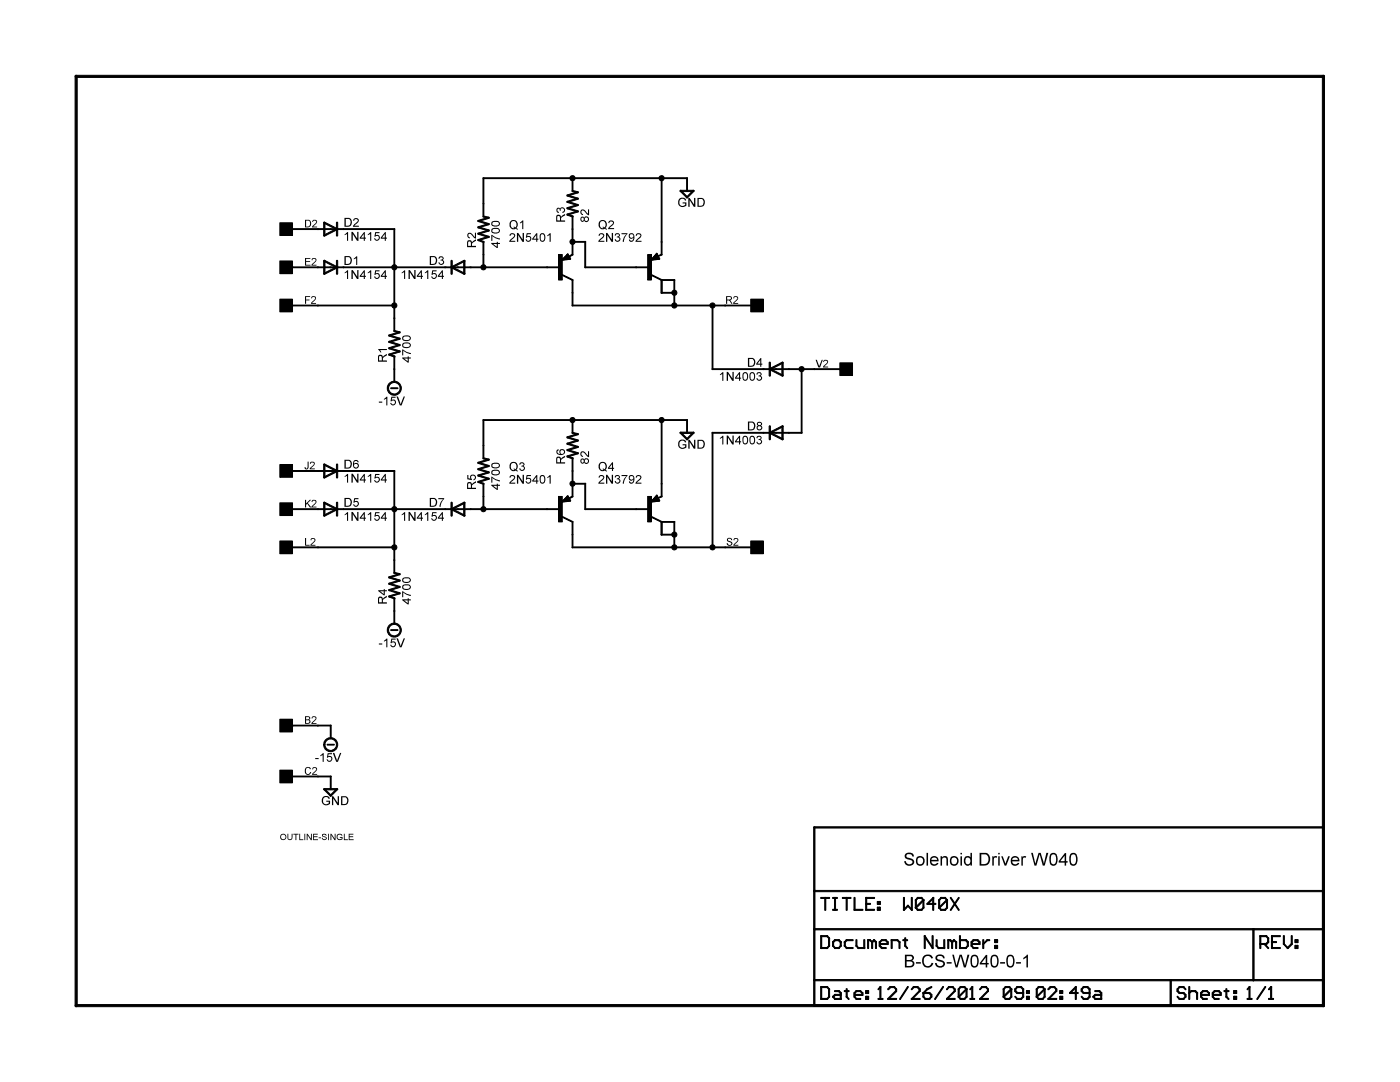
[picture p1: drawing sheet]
<?xml version="1.0" encoding="utf-8"?>
<!DOCTYPE eagle SYSTEM "eagle.dtd">
<eagle version="6.6.0">
<drawing>
<settings>
<setting alwaysvectorfont="no"/>
<setting verticaltext="up"/>
</settings>
<grid distance="0.1" unitdist="inch" unit="inch" style="lines" multiple="1" display="no" altdistance="0.01" altunitdist="inch" altunit="inch"/>
<schematic xreflabel="%F%N/%S.%C%R" xrefpart="/%S.%C%R">
<libraries>
<library name="frames">
<symbols>
<symbol name="LETTER_L">
<frame x1="0" y1="0" x2="248.92" y2="185.42" columns="12" rows="17" layer="94" border-left="no" border-top="no" border-right="no" border-bottom="no"/>
</symbol>
<symbol name="DOCFIELD">
<wire x1="0" y1="0" x2="71.12" y2="0" width="0.1016" layer="94"/>
<wire x1="101.6" y1="15.24" x2="87.63" y2="15.24" width="0.1016" layer="94"/>
<wire x1="0" y1="0" x2="0" y2="5.08" width="0.1016" layer="94"/>
<wire x1="0" y1="5.08" x2="71.12" y2="5.08" width="0.1016" layer="94"/>
<wire x1="0" y1="5.08" x2="0" y2="15.24" width="0.1016" layer="94"/>
<wire x1="101.6" y1="15.24" x2="101.6" y2="5.08" width="0.1016" layer="94"/>
<wire x1="71.12" y1="5.08" x2="71.12" y2="0" width="0.1016" layer="94"/>
<wire x1="71.12" y1="5.08" x2="87.63" y2="5.08" width="0.1016" layer="94"/>
<wire x1="71.12" y1="0" x2="101.6" y2="0" width="0.1016" layer="94"/>
<wire x1="87.63" y1="15.24" x2="87.63" y2="5.08" width="0.1016" layer="94"/>
<wire x1="87.63" y1="15.24" x2="0" y2="15.24" width="0.1016" layer="94"/>
<wire x1="87.63" y1="5.08" x2="101.6" y2="5.08" width="0.1016" layer="94"/>
<wire x1="101.6" y1="5.08" x2="101.6" y2="0" width="0.1016" layer="94"/>
<wire x1="0" y1="15.24" x2="0" y2="22.86" width="0.1016" layer="94"/>
<wire x1="101.6" y1="35.56" x2="0" y2="35.56" width="0.1016" layer="94"/>
<wire x1="101.6" y1="35.56" x2="101.6" y2="22.86" width="0.1016" layer="94"/>
<wire x1="0" y1="22.86" x2="101.6" y2="22.86" width="0.1016" layer="94"/>
<wire x1="0" y1="22.86" x2="0" y2="35.56" width="0.1016" layer="94"/>
<wire x1="101.6" y1="22.86" x2="101.6" y2="15.24" width="0.1016" layer="94"/>
<text x="1.27" y="1.27" size="2.54" layer="94">Date:</text>
<text x="12.7" y="1.27" size="2.54" layer="94">&gt;LAST_DATE_TIME</text>
<text x="72.39" y="1.27" size="2.54" layer="94">Sheet:</text>
<text x="86.36" y="1.27" size="2.54" layer="94">&gt;SHEET</text>
<text x="88.9" y="11.43" size="2.54" layer="94">REV:</text>
<text x="1.27" y="19.05" size="2.54" layer="94">TITLE:</text>
<text x="1.27" y="11.43" size="2.54" layer="94">Document Number:</text>
<text x="17.78" y="19.05" size="2.54" layer="94">&gt;DRAWING_NAME</text>
</symbol>
</symbols>
<devicesets>
<deviceset name="LETTER_L" prefix="FRAME" uservalue="yes">
<gates>
<gate name="G$1" symbol="LETTER_L" x="0" y="0"/>
<gate name="G$2" symbol="DOCFIELD" x="147.32" y="0" addlevel="must"/>
</gates>
<devices>
<device name="">
<technologies>
<technology name=""/>
</technologies>
</device>
</devices>
</deviceset>
</devicesets>
</library>
<library name="dec-con">
<symbols>
<symbol name="DEVICE">
<text x="0" y="0" size="1.27" layer="94">&gt;Value</text>
</symbol>
<symbol name="EDGE-RIGHT">
<rectangle x1="-5.08" y1="-1.27" x2="-2.54" y2="1.27" layer="94"/>
<pin name="1" x="2.54" y="0" visible="pad" length="middle" rot="R180"/>
</symbol>
</symbols>
<devicesets>
<deviceset name="OUTLINE-*">
<gates>
<gate name="G$1" symbol="DEVICE" x="0" y="0" addlevel="always"/>
</gates>
<devices>
<device name="SINGLE" package="SINGLE">
<technologies>
<technology name=""/>
</technologies>
</device>
<device name="SINGLE-R" package="SINGLE-R">
<technologies>
<technology name=""/>
</technologies>
</device>
<device name="PROTO" package="DECPROTO111">
<technologies>
<technology name=""/>
</technologies>
</device>
<device name="OMNIBUS" package="OMNIBUS">
<technologies>
<technology name=""/>
</technologies>
</device>
<device name="DOUBLE" package="DOUBLE">
<technologies>
<technology name=""/>
</technologies>
</device>
<device name="DOUBLE-R" package="DOUBLE-R">
<technologies>
<technology name=""/>
</technologies>
</device>
<device name="SINGLE-LONG" package="SINGLE-LONG">
<technologies>
<technology name=""/>
</technologies>
</device>
<device name="DOUBLE-LONG" package="DOUBLE-LONG">
<technologies>
<technology name=""/>
</technologies>
</device>
</devices>
</deviceset>
<deviceset name="EDGE-1">
<gates>
<gate name="V2" symbol="EDGE-RIGHT" x="0" y="43.18" addlevel="always" swaplevel="1"/>
<gate name="U2" symbol="EDGE-RIGHT" x="0" y="38.1" addlevel="always" swaplevel="1"/>
<gate name="T2" symbol="EDGE-RIGHT" x="0" y="33.02" addlevel="always" swaplevel="1"/>
<gate name="S2" symbol="EDGE-RIGHT" x="0" y="27.94" addlevel="always" swaplevel="1"/>
<gate name="R2" symbol="EDGE-RIGHT" x="0" y="22.86" addlevel="always" swaplevel="1"/>
<gate name="P2" symbol="EDGE-RIGHT" x="0" y="17.78" addlevel="always" swaplevel="1"/>
<gate name="N2" symbol="EDGE-RIGHT" x="0" y="12.7" addlevel="always" swaplevel="1"/>
<gate name="M2" symbol="EDGE-RIGHT" x="0" y="7.62" addlevel="always" swaplevel="1"/>
<gate name="L2" symbol="EDGE-RIGHT" x="0" y="2.54" addlevel="always" swaplevel="1"/>
<gate name="K2" symbol="EDGE-RIGHT" x="0" y="-2.54" addlevel="always" swaplevel="1"/>
<gate name="J2" symbol="EDGE-RIGHT" x="0" y="-7.62" addlevel="always" swaplevel="1"/>
<gate name="H2" symbol="EDGE-RIGHT" x="0" y="-12.7" addlevel="always" swaplevel="1"/>
<gate name="F2" symbol="EDGE-RIGHT" x="0" y="-17.78" addlevel="always" swaplevel="1"/>
<gate name="E2" symbol="EDGE-RIGHT" x="0" y="-22.86" addlevel="always" swaplevel="1"/>
<gate name="D2" symbol="EDGE-RIGHT" x="0" y="-27.94" addlevel="always" swaplevel="1"/>
<gate name="C2" symbol="EDGE-RIGHT" x="0" y="-33.02" addlevel="always" swaplevel="1"/>
<gate name="B2" symbol="EDGE-RIGHT" x="0" y="-38.1" addlevel="always" swaplevel="1"/>
<gate name="A2" symbol="EDGE-RIGHT" x="0" y="-43.18" addlevel="always" swaplevel="1"/>
</gates>
<devices>
<device name="" package="EDGE-CON1">
<connects>
<connect gate="A2" pin="1" pad="A2"/>
<connect gate="B2" pin="1" pad="B2"/>
<connect gate="C2" pin="1" pad="C2"/>
<connect gate="D2" pin="1" pad="D2"/>
<connect gate="E2" pin="1" pad="E2"/>
<connect gate="F2" pin="1" pad="F2"/>
<connect gate="H2" pin="1" pad="H2"/>
<connect gate="J2" pin="1" pad="J2"/>
<connect gate="K2" pin="1" pad="K2"/>
<connect gate="L2" pin="1" pad="L2"/>
<connect gate="M2" pin="1" pad="M2"/>
<connect gate="N2" pin="1" pad="N2"/>
<connect gate="P2" pin="1" pad="P2"/>
<connect gate="R2" pin="1" pad="R2"/>
<connect gate="S2" pin="1" pad="S2"/>
<connect gate="T2" pin="1" pad="T2"/>
<connect gate="U2" pin="1" pad="U2"/>
<connect gate="V2" pin="1" pad="V2"/>
</connects>
<technologies>
<technology name=""/>
</technologies>
</device>
</devices>
</deviceset>
</devicesets>
</library>
<library name="transistor-pnp">
<symbols>
<symbol name="PNP">
<wire x1="2.086" y1="1.678" x2="1.578" y2="2.594" width="0.1524" layer="94"/>
<wire x1="1.578" y1="2.594" x2="0.516" y2="1.478" width="0.1524" layer="94"/>
<wire x1="0.516" y1="1.478" x2="2.086" y2="1.678" width="0.1524" layer="94"/>
<wire x1="2.54" y1="2.54" x2="1.808" y2="2.124" width="0.1524" layer="94"/>
<wire x1="2.54" y1="-2.54" x2="0.508" y2="-1.524" width="0.1524" layer="94"/>
<wire x1="1.905" y1="1.778" x2="1.524" y2="2.413" width="0.254" layer="94"/>
<wire x1="1.524" y1="2.413" x2="0.762" y2="1.651" width="0.254" layer="94"/>
<wire x1="0.762" y1="1.651" x2="1.778" y2="1.778" width="0.254" layer="94"/>
<wire x1="1.778" y1="1.778" x2="1.524" y2="2.159" width="0.254" layer="94"/>
<wire x1="1.524" y1="2.159" x2="1.143" y2="1.905" width="0.254" layer="94"/>
<wire x1="1.143" y1="1.905" x2="1.524" y2="1.905" width="0.254" layer="94"/>
<text x="-10.16" y="7.62" size="1.778" layer="95">&gt;NAME</text>
<text x="-10.16" y="5.08" size="1.778" layer="96">&gt;VALUE</text>
<rectangle x1="-0.254" y1="-2.54" x2="0.508" y2="2.54" layer="94"/>
<pin name="B" x="-2.54" y="0" visible="off" length="short" direction="pas"/>
<pin name="E" x="2.54" y="5.08" visible="off" length="short" direction="pas" rot="R270"/>
<pin name="C" x="2.54" y="-5.08" visible="off" length="short" direction="pas" rot="R90"/>
</symbol>
<symbol name="PNP2">
<wire x1="2.086" y1="1.678" x2="1.578" y2="2.694" width="0.1524" layer="94"/>
<wire x1="1.578" y1="2.694" x2="0.516" y2="1.478" width="0.1524" layer="94"/>
<wire x1="0.516" y1="1.478" x2="2.086" y2="1.678" width="0.1524" layer="94"/>
<wire x1="2.54" y1="2.54" x2="1.908" y2="2.224" width="0.1524" layer="94"/>
<wire x1="2.54" y1="-2.54" x2="0.508" y2="-1.524" width="0.1524" layer="94"/>
<wire x1="1.524" y1="2.54" x2="0.762" y2="1.651" width="0.254" layer="94"/>
<wire x1="0.762" y1="1.651" x2="1.905" y2="1.778" width="0.254" layer="94"/>
<wire x1="1.905" y1="1.778" x2="1.524" y2="2.413" width="0.254" layer="94"/>
<wire x1="1.524" y1="2.413" x2="1.143" y2="1.778" width="0.254" layer="94"/>
<wire x1="1.143" y1="1.778" x2="1.651" y2="1.905" width="0.254" layer="94"/>
<wire x1="1.651" y1="1.905" x2="1.524" y2="2.032" width="0.254" layer="94"/>
<text x="-10.16" y="7.62" size="1.778" layer="95">&gt;NAME</text>
<text x="-10.16" y="5.08" size="1.778" layer="96">&gt;VALUE</text>
<rectangle x1="-0.254" y1="-2.54" x2="0.508" y2="2.54" layer="94"/>
<pin name="B" x="-2.54" y="0" visible="off" length="short" direction="pas"/>
<pin name="E" x="2.54" y="5.08" visible="off" length="short" direction="pas" rot="R270"/>
<pin name="C" x="2.54" y="-5.08" visible="off" length="short" direction="pas" rot="R90"/>
<pin name="C/" x="2.54" y="-2.54" visible="off" length="short" direction="pas" rot="R270"/>
</symbol>
</symbols>
<devicesets>
<deviceset name="2N2904*" prefix="Q">
<gates>
<gate name="G$1" symbol="PNP" x="0" y="0"/>
</gates>
<devices>
<device name="" package="TO39">
<connects>
<connect gate="G$1" pin="B" pad="2"/>
<connect gate="G$1" pin="C" pad="3"/>
<connect gate="G$1" pin="E" pad="1"/>
</connects>
<technologies>
<technology name=""/>
<technology name="A"/>
</technologies>
</device>
</devices>
</deviceset>
<deviceset name="2N4902" prefix="Q">
<gates>
<gate name="A" symbol="PNP2" x="0" y="0"/>
</gates>
<devices>
<device name="" package="TO3">
<connects>
<connect gate="A" pin="B" pad="B"/>
<connect gate="A" pin="C" pad="C"/>
<connect gate="A" pin="C/" pad="C/"/>
<connect gate="A" pin="E" pad="E"/>
</connects>
<technologies>
<technology name=""/>
</technologies>
</device>
</devices>
</deviceset>
</devicesets>
</library>
<library name="diode">
<symbols>
<symbol name="D">
<wire x1="-1.27" y1="-1.27" x2="1.27" y2="0" width="0.254" layer="94"/>
<wire x1="1.27" y1="0" x2="-1.27" y2="1.27" width="0.254" layer="94"/>
<wire x1="1.27" y1="1.27" x2="1.27" y2="0" width="0.254" layer="94"/>
<wire x1="-1.27" y1="1.27" x2="-1.27" y2="-1.27" width="0.254" layer="94"/>
<wire x1="1.27" y1="0" x2="1.27" y2="-1.27" width="0.254" layer="94"/>
<text x="2.54" y="0.4826" size="1.778" layer="95">&gt;NAME</text>
<text x="2.54" y="-2.3114" size="1.778" layer="96">&gt;VALUE</text>
<pin name="A" x="-2.54" y="0" visible="off" length="short" direction="pas"/>
<pin name="C" x="2.54" y="0" visible="off" length="short" direction="pas" rot="R180"/>
</symbol>
</symbols>
<devicesets>
<deviceset name="1N4148" prefix="D">
<gates>
<gate name="G$1" symbol="D" x="0" y="0"/>
</gates>
<devices>
<device name="" package="DO35-10">
<connects>
<connect gate="G$1" pin="A" pad="A"/>
<connect gate="G$1" pin="C" pad="C"/>
</connects>
<technologies>
<technology name=""/>
</technologies>
</device>
</devices>
</deviceset>
<deviceset name="1N4004" prefix="D">
<gates>
<gate name="1" symbol="D" x="0" y="0"/>
</gates>
<devices>
<device name="" package="DO41-10">
<connects>
<connect gate="1" pin="A" pad="A"/>
<connect gate="1" pin="C" pad="C"/>
</connects>
<technologies>
<technology name=""/>
</technologies>
</device>
</devices>
</deviceset>
</devicesets>
</library>
<library name="rcl">
<symbols>
<symbol name="R-US">
<wire x1="-2.54" y1="0" x2="-2.159" y2="1.016" width="0.2032" layer="94"/>
<wire x1="-2.159" y1="1.016" x2="-1.524" y2="-1.016" width="0.2032" layer="94"/>
<wire x1="-1.524" y1="-1.016" x2="-0.889" y2="1.016" width="0.2032" layer="94"/>
<wire x1="-0.889" y1="1.016" x2="-0.254" y2="-1.016" width="0.2032" layer="94"/>
<wire x1="-0.254" y1="-1.016" x2="0.381" y2="1.016" width="0.2032" layer="94"/>
<wire x1="0.381" y1="1.016" x2="1.016" y2="-1.016" width="0.2032" layer="94"/>
<wire x1="1.016" y1="-1.016" x2="1.651" y2="1.016" width="0.2032" layer="94"/>
<wire x1="1.651" y1="1.016" x2="2.286" y2="-1.016" width="0.2032" layer="94"/>
<wire x1="2.286" y1="-1.016" x2="2.54" y2="0" width="0.2032" layer="94"/>
<text x="-3.81" y="1.4986" size="1.778" layer="95">&gt;NAME</text>
<text x="-3.81" y="-3.302" size="1.778" layer="96">&gt;VALUE</text>
<pin name="2" x="5.08" y="0" visible="off" length="short" direction="pas" swaplevel="1" rot="R180"/>
<pin name="1" x="-5.08" y="0" visible="off" length="short" direction="pas" swaplevel="1"/>
</symbol>
</symbols>
<devicesets>
<deviceset name="R-US_" prefix="R" uservalue="yes">
<gates>
<gate name="G$1" symbol="R-US" x="0" y="0" swaplevel="1"/>
</gates>
<devices>
<device name="R0402" package="R0402">
<connects>
<connect gate="G$1" pin="1" pad="1"/>
<connect gate="G$1" pin="2" pad="2"/>
</connects>
<technologies>
<technology name=""/>
</technologies>
</device>
<device name="R0603" package="R0603">
<connects>
<connect gate="G$1" pin="1" pad="1"/>
<connect gate="G$1" pin="2" pad="2"/>
</connects>
<technologies>
<technology name=""/>
</technologies>
</device>
<device name="R0805" package="R0805">
<connects>
<connect gate="G$1" pin="1" pad="1"/>
<connect gate="G$1" pin="2" pad="2"/>
</connects>
<technologies>
<technology name=""/>
</technologies>
</device>
<device name="R0805W" package="R0805W">
<connects>
<connect gate="G$1" pin="1" pad="1"/>
<connect gate="G$1" pin="2" pad="2"/>
</connects>
<technologies>
<technology name=""/>
</technologies>
</device>
<device name="R1005" package="R1005">
<connects>
<connect gate="G$1" pin="1" pad="1"/>
<connect gate="G$1" pin="2" pad="2"/>
</connects>
<technologies>
<technology name=""/>
</technologies>
</device>
<device name="R1206" package="R1206">
<connects>
<connect gate="G$1" pin="1" pad="1"/>
<connect gate="G$1" pin="2" pad="2"/>
</connects>
<technologies>
<technology name=""/>
</technologies>
</device>
<device name="R1206W" package="R1206W">
<connects>
<connect gate="G$1" pin="1" pad="1"/>
<connect gate="G$1" pin="2" pad="2"/>
</connects>
<technologies>
<technology name=""/>
</technologies>
</device>
<device name="R1210" package="R1210">
<connects>
<connect gate="G$1" pin="1" pad="1"/>
<connect gate="G$1" pin="2" pad="2"/>
</connects>
<technologies>
<technology name=""/>
</technologies>
</device>
<device name="R1210W" package="R1210W">
<connects>
<connect gate="G$1" pin="1" pad="1"/>
<connect gate="G$1" pin="2" pad="2"/>
</connects>
<technologies>
<technology name=""/>
</technologies>
</device>
<device name="R2010" package="R2010">
<connects>
<connect gate="G$1" pin="1" pad="1"/>
<connect gate="G$1" pin="2" pad="2"/>
</connects>
<technologies>
<technology name=""/>
</technologies>
</device>
<device name="R2010W" package="R2010W">
<connects>
<connect gate="G$1" pin="1" pad="1"/>
<connect gate="G$1" pin="2" pad="2"/>
</connects>
<technologies>
<technology name=""/>
</technologies>
</device>
<device name="R2012" package="R2012">
<connects>
<connect gate="G$1" pin="1" pad="1"/>
<connect gate="G$1" pin="2" pad="2"/>
</connects>
<technologies>
<technology name=""/>
</technologies>
</device>
<device name="R2012W" package="R2012W">
<connects>
<connect gate="G$1" pin="1" pad="1"/>
<connect gate="G$1" pin="2" pad="2"/>
</connects>
<technologies>
<technology name=""/>
</technologies>
</device>
<device name="R2512" package="R2512">
<connects>
<connect gate="G$1" pin="1" pad="1"/>
<connect gate="G$1" pin="2" pad="2"/>
</connects>
<technologies>
<technology name=""/>
</technologies>
</device>
<device name="R2512W" package="R2512W">
<connects>
<connect gate="G$1" pin="1" pad="1"/>
<connect gate="G$1" pin="2" pad="2"/>
</connects>
<technologies>
<technology name=""/>
</technologies>
</device>
<device name="R3216" package="R3216">
<connects>
<connect gate="G$1" pin="1" pad="1"/>
<connect gate="G$1" pin="2" pad="2"/>
</connects>
<technologies>
<technology name=""/>
</technologies>
</device>
<device name="R3216W" package="R3216W">
<connects>
<connect gate="G$1" pin="1" pad="1"/>
<connect gate="G$1" pin="2" pad="2"/>
</connects>
<technologies>
<technology name=""/>
</technologies>
</device>
<device name="R3225" package="R3225">
<connects>
<connect gate="G$1" pin="1" pad="1"/>
<connect gate="G$1" pin="2" pad="2"/>
</connects>
<technologies>
<technology name=""/>
</technologies>
</device>
<device name="R3225W" package="R3225W">
<connects>
<connect gate="G$1" pin="1" pad="1"/>
<connect gate="G$1" pin="2" pad="2"/>
</connects>
<technologies>
<technology name=""/>
</technologies>
</device>
<device name="R5025" package="R5025">
<connects>
<connect gate="G$1" pin="1" pad="1"/>
<connect gate="G$1" pin="2" pad="2"/>
</connects>
<technologies>
<technology name=""/>
</technologies>
</device>
<device name="R5025W" package="R5025W">
<connects>
<connect gate="G$1" pin="1" pad="1"/>
<connect gate="G$1" pin="2" pad="2"/>
</connects>
<technologies>
<technology name=""/>
</technologies>
</device>
<device name="R6332" package="R6332">
<connects>
<connect gate="G$1" pin="1" pad="1"/>
<connect gate="G$1" pin="2" pad="2"/>
</connects>
<technologies>
<technology name=""/>
</technologies>
</device>
<device name="R6332W" package="R6332W">
<connects>
<connect gate="G$1" pin="1" pad="1"/>
<connect gate="G$1" pin="2" pad="2"/>
</connects>
<technologies>
<technology name=""/>
</technologies>
</device>
<device name="M0805" package="M0805">
<connects>
<connect gate="G$1" pin="1" pad="1"/>
<connect gate="G$1" pin="2" pad="2"/>
</connects>
<technologies>
<technology name=""/>
</technologies>
</device>
<device name="M1206" package="M1206">
<connects>
<connect gate="G$1" pin="1" pad="1"/>
<connect gate="G$1" pin="2" pad="2"/>
</connects>
<technologies>
<technology name=""/>
</technologies>
</device>
<device name="M1406" package="M1406">
<connects>
<connect gate="G$1" pin="1" pad="1"/>
<connect gate="G$1" pin="2" pad="2"/>
</connects>
<technologies>
<technology name=""/>
</technologies>
</device>
<device name="M2012" package="M2012">
<connects>
<connect gate="G$1" pin="1" pad="1"/>
<connect gate="G$1" pin="2" pad="2"/>
</connects>
<technologies>
<technology name=""/>
</technologies>
</device>
<device name="M2309" package="M2309">
<connects>
<connect gate="G$1" pin="1" pad="1"/>
<connect gate="G$1" pin="2" pad="2"/>
</connects>
<technologies>
<technology name=""/>
</technologies>
</device>
<device name="M3216" package="M3216">
<connects>
<connect gate="G$1" pin="1" pad="1"/>
<connect gate="G$1" pin="2" pad="2"/>
</connects>
<technologies>
<technology name=""/>
</technologies>
</device>
<device name="M3516" package="M3516">
<connects>
<connect gate="G$1" pin="1" pad="1"/>
<connect gate="G$1" pin="2" pad="2"/>
</connects>
<technologies>
<technology name=""/>
</technologies>
</device>
<device name="M5923" package="M5923">
<connects>
<connect gate="G$1" pin="1" pad="1"/>
<connect gate="G$1" pin="2" pad="2"/>
</connects>
<technologies>
<technology name=""/>
</technologies>
</device>
<device name="0204/5" package="0204/5">
<connects>
<connect gate="G$1" pin="1" pad="1"/>
<connect gate="G$1" pin="2" pad="2"/>
</connects>
<technologies>
<technology name=""/>
</technologies>
</device>
<device name="0204/7" package="0204/7">
<connects>
<connect gate="G$1" pin="1" pad="1"/>
<connect gate="G$1" pin="2" pad="2"/>
</connects>
<technologies>
<technology name=""/>
</technologies>
</device>
<device name="0207/10" package="0207/10">
<connects>
<connect gate="G$1" pin="1" pad="1"/>
<connect gate="G$1" pin="2" pad="2"/>
</connects>
<technologies>
<technology name=""/>
</technologies>
</device>
<device name="0207/12" package="0207/12">
<connects>
<connect gate="G$1" pin="1" pad="1"/>
<connect gate="G$1" pin="2" pad="2"/>
</connects>
<technologies>
<technology name=""/>
</technologies>
</device>
<device name="0207/15" package="0207/15">
<connects>
<connect gate="G$1" pin="1" pad="1"/>
<connect gate="G$1" pin="2" pad="2"/>
</connects>
<technologies>
<technology name=""/>
</technologies>
</device>
<device name="0207/2V" package="0207/2V">
<connects>
<connect gate="G$1" pin="1" pad="1"/>
<connect gate="G$1" pin="2" pad="2"/>
</connects>
<technologies>
<technology name=""/>
</technologies>
</device>
<device name="0207/5V" package="0207/5V">
<connects>
<connect gate="G$1" pin="1" pad="1"/>
<connect gate="G$1" pin="2" pad="2"/>
</connects>
<technologies>
<technology name=""/>
</technologies>
</device>
<device name="0207/7" package="0207/7">
<connects>
<connect gate="G$1" pin="1" pad="1"/>
<connect gate="G$1" pin="2" pad="2"/>
</connects>
<technologies>
<technology name=""/>
</technologies>
</device>
<device name="0309/10" package="0309/10">
<connects>
<connect gate="G$1" pin="1" pad="1"/>
<connect gate="G$1" pin="2" pad="2"/>
</connects>
<technologies>
<technology name=""/>
</technologies>
</device>
<device name="0309/12" package="0309/12">
<connects>
<connect gate="G$1" pin="1" pad="1"/>
<connect gate="G$1" pin="2" pad="2"/>
</connects>
<technologies>
<technology name=""/>
</technologies>
</device>
<device name="0411/12" package="0411/12">
<connects>
<connect gate="G$1" pin="1" pad="1"/>
<connect gate="G$1" pin="2" pad="2"/>
</connects>
<technologies>
<technology name=""/>
</technologies>
</device>
<device name="0411/15" package="0411/15">
<connects>
<connect gate="G$1" pin="1" pad="1"/>
<connect gate="G$1" pin="2" pad="2"/>
</connects>
<technologies>
<technology name=""/>
</technologies>
</device>
<device name="0411/3V" package="0411V">
<connects>
<connect gate="G$1" pin="1" pad="1"/>
<connect gate="G$1" pin="2" pad="2"/>
</connects>
<technologies>
<technology name=""/>
</technologies>
</device>
<device name="0414/15" package="0414/15">
<connects>
<connect gate="G$1" pin="1" pad="1"/>
<connect gate="G$1" pin="2" pad="2"/>
</connects>
<technologies>
<technology name=""/>
</technologies>
</device>
<device name="0414/5V" package="0414V">
<connects>
<connect gate="G$1" pin="1" pad="1"/>
<connect gate="G$1" pin="2" pad="2"/>
</connects>
<technologies>
<technology name=""/>
</technologies>
</device>
<device name="0617/17" package="0617/17">
<connects>
<connect gate="G$1" pin="1" pad="1"/>
<connect gate="G$1" pin="2" pad="2"/>
</connects>
<technologies>
<technology name=""/>
</technologies>
</device>
<device name="0617/22" package="0617/22">
<connects>
<connect gate="G$1" pin="1" pad="1"/>
<connect gate="G$1" pin="2" pad="2"/>
</connects>
<technologies>
<technology name=""/>
</technologies>
</device>
<device name="0617/5V" package="0617V">
<connects>
<connect gate="G$1" pin="1" pad="1"/>
<connect gate="G$1" pin="2" pad="2"/>
</connects>
<technologies>
<technology name=""/>
</technologies>
</device>
<device name="0922/22" package="0922/22">
<connects>
<connect gate="G$1" pin="1" pad="1"/>
<connect gate="G$1" pin="2" pad="2"/>
</connects>
<technologies>
<technology name=""/>
</technologies>
</device>
<device name="0613/5V" package="P0613V">
<connects>
<connect gate="G$1" pin="1" pad="1"/>
<connect gate="G$1" pin="2" pad="2"/>
</connects>
<technologies>
<technology name=""/>
</technologies>
</device>
<device name="0613/15" package="P0613/15">
<connects>
<connect gate="G$1" pin="1" pad="1"/>
<connect gate="G$1" pin="2" pad="2"/>
</connects>
<technologies>
<technology name=""/>
</technologies>
</device>
<device name="0817/22" package="P0817/22">
<connects>
<connect gate="G$1" pin="1" pad="1"/>
<connect gate="G$1" pin="2" pad="2"/>
</connects>
<technologies>
<technology name=""/>
</technologies>
</device>
<device name="0817/7V" package="P0817V">
<connects>
<connect gate="G$1" pin="1" pad="1"/>
<connect gate="G$1" pin="2" pad="2"/>
</connects>
<technologies>
<technology name=""/>
</technologies>
</device>
<device name="V234/12" package="V234/12">
<connects>
<connect gate="G$1" pin="1" pad="1"/>
<connect gate="G$1" pin="2" pad="2"/>
</connects>
<technologies>
<technology name=""/>
</technologies>
</device>
<device name="V235/17" package="V235/17">
<connects>
<connect gate="G$1" pin="1" pad="1"/>
<connect gate="G$1" pin="2" pad="2"/>
</connects>
<technologies>
<technology name=""/>
</technologies>
</device>
<device name="V526-0" package="V526-0">
<connects>
<connect gate="G$1" pin="1" pad="1"/>
<connect gate="G$1" pin="2" pad="2"/>
</connects>
<technologies>
<technology name=""/>
</technologies>
</device>
<device name="MELF0102AX" package="MINI_MELF-0102AX">
<connects>
<connect gate="G$1" pin="1" pad="1"/>
<connect gate="G$1" pin="2" pad="2"/>
</connects>
<technologies>
<technology name=""/>
</technologies>
</device>
<device name="0922V" package="0922V">
<connects>
<connect gate="G$1" pin="1" pad="1"/>
<connect gate="G$1" pin="2" pad="2"/>
</connects>
<technologies>
<technology name=""/>
</technologies>
</device>
<device name="MELF0102R" package="MINI_MELF-0102R">
<connects>
<connect gate="G$1" pin="1" pad="1"/>
<connect gate="G$1" pin="2" pad="2"/>
</connects>
<technologies>
<technology name=""/>
</technologies>
</device>
<device name="MELF0102W" package="MINI_MELF-0102W">
<connects>
<connect gate="G$1" pin="1" pad="1"/>
<connect gate="G$1" pin="2" pad="2"/>
</connects>
<technologies>
<technology name=""/>
</technologies>
</device>
<device name="MELF0204R" package="MINI_MELF-0204R">
<connects>
<connect gate="G$1" pin="1" pad="1"/>
<connect gate="G$1" pin="2" pad="2"/>
</connects>
<technologies>
<technology name=""/>
</technologies>
</device>
<device name="MELF0204W" package="MINI_MELF-0204W">
<connects>
<connect gate="G$1" pin="1" pad="1"/>
<connect gate="G$1" pin="2" pad="2"/>
</connects>
<technologies>
<technology name=""/>
</technologies>
</device>
<device name="MELF0207R" package="MINI_MELF-0207R">
<connects>
<connect gate="G$1" pin="1" pad="1"/>
<connect gate="G$1" pin="2" pad="2"/>
</connects>
<technologies>
<technology name=""/>
</technologies>
</device>
<device name="MELF0207W" package="MINI_MELF-0207W">
<connects>
<connect gate="G$1" pin="1" pad="1"/>
<connect gate="G$1" pin="2" pad="2"/>
</connects>
<technologies>
<technology name=""/>
</technologies>
</device>
<device name="RDH/15" package="RDH/15">
<connects>
<connect gate="G$1" pin="1" pad="1"/>
<connect gate="G$1" pin="2" pad="2"/>
</connects>
<technologies>
<technology name=""/>
</technologies>
</device>
<device name="0204/2V" package="0204V">
<connects>
<connect gate="G$1" pin="1" pad="1"/>
<connect gate="G$1" pin="2" pad="2"/>
</connects>
<technologies>
<technology name=""/>
</technologies>
</device>
<device name="0309/V" package="0309V">
<connects>
<connect gate="G$1" pin="1" pad="1"/>
<connect gate="G$1" pin="2" pad="2"/>
</connects>
<technologies>
<technology name=""/>
</technologies>
</device>
</devices>
</deviceset>
</devicesets>
</library>
<library name="supply2">
<symbols>
<symbol name="-15V">
<wire x1="-0.635" y1="-1.27" x2="0.635" y2="-1.27" width="0.1524" layer="94"/>
<circle x="0" y="-1.27" radius="1.27" width="0.254" layer="94"/>
<text x="-3.175" y="-4.699" size="1.778" layer="96">&gt;VALUE</text>
<pin name="-15V" x="0" y="2.54" visible="off" length="short" direction="sup" rot="R270"/>
</symbol>
<symbol name="GND">
<wire x1="-1.27" y1="0" x2="1.27" y2="0" width="0.254" layer="94"/>
<wire x1="1.27" y1="0" x2="0" y2="-1.27" width="0.254" layer="94"/>
<wire x1="0" y1="-1.27" x2="-1.27" y2="0" width="0.254" layer="94"/>
<text x="-1.905" y="-3.175" size="1.778" layer="96">&gt;VALUE</text>
<pin name="GND" x="0" y="2.54" visible="off" length="short" direction="sup" rot="R270"/>
</symbol>
</symbols>
<devicesets>
<deviceset name="-15V" prefix="V">
<gates>
<gate name="G$1" symbol="-15V" x="0" y="0"/>
</gates>
<devices>
<device name="">
<technologies>
<technology name=""/>
</technologies>
</device>
</devices>
</deviceset>
<deviceset name="GND" prefix="V">
<gates>
<gate name="GND" symbol="GND" x="0" y="0"/>
</gates>
<devices>
<device name="">
<technologies>
<technology name=""/>
</technologies>
</device>
</devices>
</deviceset>
</devicesets>
</library>
</libraries>
<attributes>
</attributes>
<variantdefs>
</variantdefs>
<classes>
<class number="0" name="default" width="0" drill="0">
</class>
<class number="1" name="Supply" width="0.8128" drill="0">
</class>
</classes>
<parts>
<part name="FRAME1" library="frames" deviceset="LETTER_L" device=""/>
<part name="U$1" library="dec-con" deviceset="OUTLINE-*" device="SINGLE"/>
<part name="U$2" library="dec-con" deviceset="EDGE-1" device=""/>
<part name="Q1" library="transistor-pnp" deviceset="2N2904*" device="" value="2N5401"/>
<part name="Q2" library="transistor-pnp" deviceset="2N4902" device="" value="2N3792"/>
<part name="D1" library="diode" deviceset="1N4148" device="" value="1N4154"/>
<part name="D2" library="diode" deviceset="1N4148" device="" value="1N4154"/>
<part name="D3" library="diode" deviceset="1N4148" device="" value="1N4154"/>
<part name="D4" library="diode" deviceset="1N4004" device="" value="1N4003"/>
<part name="R1" library="rcl" deviceset="R-US_" device="0207/10" value="4700"/>
<part name="R2" library="rcl" deviceset="R-US_" device="0207/10" value="4700"/>
<part name="R3" library="rcl" deviceset="R-US_" device="0207/10" value="82"/>
<part name="V1" library="supply2" deviceset="-15V" device=""/>
<part name="V2" library="supply2" deviceset="-15V" device=""/>
<part name="V3" library="supply2" deviceset="GND" device=""/>
<part name="V4" library="supply2" deviceset="GND" device=""/>
<part name="Q3" library="transistor-pnp" deviceset="2N2904*" device="" value="2N5401"/>
<part name="Q4" library="transistor-pnp" deviceset="2N4902" device="" value="2N3792"/>
<part name="D5" library="diode" deviceset="1N4148" device="" value="1N4154"/>
<part name="D6" library="diode" deviceset="1N4148" device="" value="1N4154"/>
<part name="D7" library="diode" deviceset="1N4148" device="" value="1N4154"/>
<part name="D8" library="diode" deviceset="1N4004" device="" value="1N4003"/>
<part name="R4" library="rcl" deviceset="R-US_" device="0207/10" value="4700"/>
<part name="R5" library="rcl" deviceset="R-US_" device="0207/10" value="4700"/>
<part name="R6" library="rcl" deviceset="R-US_" device="0207/10" value="82"/>
<part name="V5" library="supply2" deviceset="-15V" device=""/>
<part name="V6" library="supply2" deviceset="GND" device=""/>
</parts>
<sheets>
<sheet>
<plain>
<text x="165.1" y="27.94" size="2.54" layer="94">Solenoid Driver W040</text>
<text x="165.1" y="7.62" size="2.54" layer="94">B-CS-W040-0-1</text>
</plain>
<instances>
<instance part="FRAME1" gate="G$1" x="0" y="0"/>
<instance part="FRAME1" gate="G$2" x="147.32" y="0"/>
<instance part="U$1" gate="G$1" x="40.64" y="33.02"/>
<instance part="U$2" gate="V2" x="149.86" y="127" rot="R180"/>
<instance part="U$2" gate="S2" x="132.08" y="91.44" rot="R180"/>
<instance part="U$2" gate="R2" x="132.08" y="139.7" rot="R180"/>
<instance part="U$2" gate="L2" x="45.72" y="91.44"/>
<instance part="U$2" gate="K2" x="45.72" y="99.06"/>
<instance part="U$2" gate="J2" x="45.72" y="106.68"/>
<instance part="U$2" gate="F2" x="45.72" y="139.7"/>
<instance part="U$2" gate="E2" x="45.72" y="147.32"/>
<instance part="U$2" gate="D2" x="45.72" y="154.94"/>
<instance part="U$2" gate="C2" x="45.72" y="45.72"/>
<instance part="U$2" gate="B2" x="45.72" y="55.88"/>
<instance part="Q1" gate="G$1" x="96.52" y="147.32"/>
<instance part="Q2" gate="A" x="114.3" y="147.32"/>
<instance part="D1" gate="G$1" x="50.8" y="147.32"/>
<instance part="D2" gate="G$1" x="50.8" y="154.94"/>
<instance part="D3" gate="G$1" x="76.2" y="147.32" rot="MR0"/>
<instance part="D4" gate="1" x="139.7" y="127" rot="MR0"/>
<instance part="R1" gate="G$1" x="63.5" y="132.08" rot="R90"/>
<instance part="R2" gate="G$1" x="81.28" y="154.94" rot="R90"/>
<instance part="R3" gate="G$1" x="99.06" y="160.02" rot="R90"/>
<instance part="V1" gate="G$1" x="63.5" y="124.46"/>
<instance part="V2" gate="G$1" x="50.8" y="53.34"/>
<instance part="V3" gate="GND" x="50.8" y="43.18"/>
<instance part="V4" gate="GND" x="121.92" y="162.56"/>
<instance part="Q3" gate="G$1" x="96.52" y="99.06"/>
<instance part="Q4" gate="A" x="114.3" y="99.06"/>
<instance part="D5" gate="G$1" x="50.8" y="99.06"/>
<instance part="D6" gate="G$1" x="50.8" y="106.68"/>
<instance part="D7" gate="G$1" x="76.2" y="99.06" rot="MR0"/>
<instance part="D8" gate="1" x="139.7" y="114.3" rot="MR0"/>
<instance part="R4" gate="G$1" x="63.5" y="83.82" rot="R90"/>
<instance part="R5" gate="G$1" x="81.28" y="106.68" rot="R90"/>
<instance part="R6" gate="G$1" x="99.06" y="111.76" rot="R90"/>
<instance part="V5" gate="G$1" x="63.5" y="76.2"/>
<instance part="V6" gate="GND" x="121.92" y="114.3"/>
</instances>
<busses>
</busses>
<nets>
<net name="N$1" class="0">
<segment>
<pinref part="U$2" gate="E2" pin="1"/>
<pinref part="D1" gate="G$1" pin="A"/>
</segment>
</net>
<net name="N$2" class="0">
<segment>
<pinref part="U$2" gate="D2" pin="1"/>
<pinref part="D2" gate="G$1" pin="A"/>
</segment>
</net>
<net name="N$3" class="0">
<segment>
<wire x1="53.34" y1="154.94" x2="63.5" y2="154.94" width="0.1524" layer="91"/>
<wire x1="63.5" y1="154.94" x2="63.5" y2="147.32" width="0.1524" layer="91"/>
<wire x1="63.5" y1="147.32" x2="63.5" y2="139.7" width="0.1524" layer="91"/>
<wire x1="63.5" y1="139.7" x2="48.26" y2="139.7" width="0.1524" layer="91"/>
<wire x1="53.34" y1="147.32" x2="63.5" y2="147.32" width="0.1524" layer="91"/>
<wire x1="63.5" y1="139.7" x2="63.5" y2="137.16" width="0.1524" layer="91"/>
<wire x1="63.5" y1="147.32" x2="73.66" y2="147.32" width="0.1524" layer="91"/>
<junction x="63.5" y="147.32"/>
<junction x="63.5" y="139.7"/>
<pinref part="D2" gate="G$1" pin="C"/>
<pinref part="U$2" gate="F2" pin="1"/>
<pinref part="D1" gate="G$1" pin="C"/>
<pinref part="R1" gate="G$1" pin="2"/>
<pinref part="D3" gate="G$1" pin="C"/>
</segment>
</net>
<net name="-15V" class="0">
<segment>
<pinref part="R1" gate="G$1" pin="1"/>
<pinref part="V1" gate="G$1" pin="-15V"/>
</segment>
<segment>
<wire x1="48.26" y1="55.88" x2="50.8" y2="55.88" width="0.1524" layer="91"/>
<pinref part="U$2" gate="B2" pin="1"/>
<pinref part="V2" gate="G$1" pin="-15V"/>
</segment>
<segment>
<pinref part="R4" gate="G$1" pin="1"/>
<pinref part="V5" gate="G$1" pin="-15V"/>
</segment>
</net>
<net name="GND" class="0">
<segment>
<wire x1="48.26" y1="45.72" x2="50.8" y2="45.72" width="0.1524" layer="91"/>
<pinref part="U$2" gate="C2" pin="1"/>
<pinref part="V3" gate="GND" pin="GND"/>
</segment>
<segment>
<wire x1="81.28" y1="160.02" x2="81.28" y2="165.1" width="0.1524" layer="91"/>
<wire x1="81.28" y1="165.1" x2="99.06" y2="165.1" width="0.1524" layer="91"/>
<wire x1="99.06" y1="165.1" x2="116.84" y2="165.1" width="0.1524" layer="91"/>
<wire x1="116.84" y1="165.1" x2="116.84" y2="152.4" width="0.1524" layer="91"/>
<wire x1="121.92" y1="165.1" x2="116.84" y2="165.1" width="0.1524" layer="91"/>
<junction x="99.06" y="165.1"/>
<junction x="116.84" y="165.1"/>
<pinref part="R2" gate="G$1" pin="2"/>
<pinref part="R3" gate="G$1" pin="2"/>
<pinref part="Q2" gate="A" pin="E"/>
<pinref part="V4" gate="GND" pin="GND"/>
</segment>
<segment>
<wire x1="81.28" y1="111.76" x2="81.28" y2="116.84" width="0.1524" layer="91"/>
<wire x1="81.28" y1="116.84" x2="99.06" y2="116.84" width="0.1524" layer="91"/>
<wire x1="99.06" y1="116.84" x2="116.84" y2="116.84" width="0.1524" layer="91"/>
<wire x1="116.84" y1="116.84" x2="116.84" y2="104.14" width="0.1524" layer="91"/>
<wire x1="121.92" y1="116.84" x2="116.84" y2="116.84" width="0.1524" layer="91"/>
<junction x="99.06" y="116.84"/>
<junction x="116.84" y="116.84"/>
<pinref part="R5" gate="G$1" pin="2"/>
<pinref part="R6" gate="G$1" pin="2"/>
<pinref part="Q4" gate="A" pin="E"/>
<pinref part="V6" gate="GND" pin="GND"/>
</segment>
</net>
<net name="N$4" class="0">
<segment>
<wire x1="78.74" y1="147.32" x2="81.28" y2="147.32" width="0.1524" layer="91"/>
<wire x1="81.28" y1="147.32" x2="81.28" y2="149.86" width="0.1524" layer="91"/>
<wire x1="93.98" y1="147.32" x2="81.28" y2="147.32" width="0.1524" layer="91"/>
<junction x="81.28" y="147.32"/>
<pinref part="D3" gate="G$1" pin="A"/>
<pinref part="R2" gate="G$1" pin="1"/>
<pinref part="Q1" gate="G$1" pin="B"/>
</segment>
</net>
<net name="N$5" class="0">
<segment>
<wire x1="99.06" y1="154.94" x2="99.06" y2="152.4" width="0.1524" layer="91"/>
<wire x1="99.06" y1="152.4" x2="101.6" y2="152.4" width="0.1524" layer="91"/>
<wire x1="101.6" y1="152.4" x2="101.6" y2="147.32" width="0.1524" layer="91"/>
<wire x1="101.6" y1="147.32" x2="111.76" y2="147.32" width="0.1524" layer="91"/>
<junction x="99.06" y="152.4"/>
<pinref part="R3" gate="G$1" pin="1"/>
<pinref part="Q1" gate="G$1" pin="E"/>
<pinref part="Q2" gate="A" pin="B"/>
</segment>
</net>
<net name="N$7" class="0">
<segment>
<wire x1="99.06" y1="142.24" x2="99.06" y2="139.7" width="0.1524" layer="91"/>
<wire x1="129.54" y1="139.7" x2="127" y2="139.7" width="0.1524" layer="91"/>
<wire x1="99.06" y1="139.7" x2="119.38" y2="139.7" width="0.1524" layer="91"/>
<wire x1="119.38" y1="139.7" x2="127" y2="139.7" width="0.1524" layer="91"/>
<wire x1="137.16" y1="127" x2="127" y2="127" width="0.1524" layer="91"/>
<wire x1="127" y1="127" x2="127" y2="139.7" width="0.1524" layer="91"/>
<wire x1="119.38" y1="144.78" x2="119.38" y2="142.24" width="0.1524" layer="91"/>
<wire x1="119.38" y1="142.24" x2="119.38" y2="139.7" width="0.1524" layer="91"/>
<wire x1="119.38" y1="144.78" x2="116.84" y2="144.78" width="0.1524" layer="91"/>
<wire x1="116.84" y1="142.24" x2="119.38" y2="142.24" width="0.1524" layer="91"/>
<junction x="127" y="139.7"/>
<junction x="119.38" y="139.7"/>
<junction x="119.38" y="142.24"/>
<pinref part="Q1" gate="G$1" pin="C"/>
<pinref part="U$2" gate="R2" pin="1"/>
<pinref part="D4" gate="1" pin="C"/>
<pinref part="Q2" gate="A" pin="C/"/>
<pinref part="Q2" gate="A" pin="C"/>
</segment>
</net>
<net name="N$8" class="0">
<segment>
<pinref part="U$2" gate="K2" pin="1"/>
<pinref part="D5" gate="G$1" pin="A"/>
</segment>
</net>
<net name="N$9" class="0">
<segment>
<pinref part="U$2" gate="J2" pin="1"/>
<pinref part="D6" gate="G$1" pin="A"/>
</segment>
</net>
<net name="N$10" class="0">
<segment>
<wire x1="53.34" y1="106.68" x2="63.5" y2="106.68" width="0.1524" layer="91"/>
<wire x1="63.5" y1="106.68" x2="63.5" y2="99.06" width="0.1524" layer="91"/>
<wire x1="63.5" y1="99.06" x2="63.5" y2="91.44" width="0.1524" layer="91"/>
<wire x1="63.5" y1="91.44" x2="48.26" y2="91.44" width="0.1524" layer="91"/>
<wire x1="53.34" y1="99.06" x2="63.5" y2="99.06" width="0.1524" layer="91"/>
<wire x1="63.5" y1="91.44" x2="63.5" y2="88.9" width="0.1524" layer="91"/>
<wire x1="63.5" y1="99.06" x2="73.66" y2="99.06" width="0.1524" layer="91"/>
<junction x="63.5" y="99.06"/>
<junction x="63.5" y="91.44"/>
<pinref part="D6" gate="G$1" pin="C"/>
<pinref part="U$2" gate="L2" pin="1"/>
<pinref part="D5" gate="G$1" pin="C"/>
<pinref part="R4" gate="G$1" pin="2"/>
<pinref part="D7" gate="G$1" pin="C"/>
</segment>
</net>
<net name="N$11" class="0">
<segment>
<wire x1="78.74" y1="99.06" x2="81.28" y2="99.06" width="0.1524" layer="91"/>
<wire x1="81.28" y1="99.06" x2="81.28" y2="101.6" width="0.1524" layer="91"/>
<wire x1="93.98" y1="99.06" x2="81.28" y2="99.06" width="0.1524" layer="91"/>
<junction x="81.28" y="99.06"/>
<pinref part="D7" gate="G$1" pin="A"/>
<pinref part="R5" gate="G$1" pin="1"/>
<pinref part="Q3" gate="G$1" pin="B"/>
</segment>
</net>
<net name="N$12" class="0">
<segment>
<wire x1="99.06" y1="106.68" x2="99.06" y2="104.14" width="0.1524" layer="91"/>
<wire x1="99.06" y1="104.14" x2="101.6" y2="104.14" width="0.1524" layer="91"/>
<wire x1="101.6" y1="104.14" x2="101.6" y2="99.06" width="0.1524" layer="91"/>
<wire x1="101.6" y1="99.06" x2="111.76" y2="99.06" width="0.1524" layer="91"/>
<junction x="99.06" y="104.14"/>
<pinref part="R6" gate="G$1" pin="1"/>
<pinref part="Q3" gate="G$1" pin="E"/>
<pinref part="Q4" gate="A" pin="B"/>
</segment>
</net>
<net name="N$13" class="0">
<segment>
<wire x1="99.06" y1="93.98" x2="99.06" y2="91.44" width="0.1524" layer="91"/>
<wire x1="129.54" y1="91.44" x2="127" y2="91.44" width="0.1524" layer="91"/>
<wire x1="99.06" y1="91.44" x2="119.38" y2="91.44" width="0.1524" layer="91"/>
<wire x1="119.38" y1="91.44" x2="127" y2="91.44" width="0.1524" layer="91"/>
<wire x1="137.16" y1="114.3" x2="127" y2="114.3" width="0.1524" layer="91"/>
<wire x1="127" y1="114.3" x2="127" y2="91.44" width="0.1524" layer="91"/>
<wire x1="119.38" y1="93.98" x2="119.38" y2="91.44" width="0.1524" layer="91"/>
<wire x1="119.38" y1="93.98" x2="116.84" y2="93.98" width="0.1524" layer="91"/>
<wire x1="116.84" y1="96.52" x2="119.38" y2="96.52" width="0.1524" layer="91"/>
<wire x1="119.38" y1="96.52" x2="119.38" y2="93.98" width="0.1524" layer="91"/>
<junction x="127" y="91.44"/>
<junction x="119.38" y="91.44"/>
<junction x="119.38" y="93.98"/>
<pinref part="Q3" gate="G$1" pin="C"/>
<pinref part="U$2" gate="S2" pin="1"/>
<pinref part="D8" gate="1" pin="C"/>
<pinref part="Q4" gate="A" pin="C"/>
<pinref part="Q4" gate="A" pin="C/"/>
</segment>
</net>
<net name="N$6" class="0">
<segment>
<wire x1="142.24" y1="127" x2="144.78" y2="127" width="0.1524" layer="91"/>
<wire x1="144.78" y1="127" x2="144.78" y2="114.3" width="0.1524" layer="91"/>
<wire x1="144.78" y1="114.3" x2="142.24" y2="114.3" width="0.1524" layer="91"/>
<wire x1="147.32" y1="127" x2="144.78" y2="127" width="0.1524" layer="91"/>
<junction x="144.78" y="127"/>
<pinref part="D4" gate="1" pin="A"/>
<pinref part="D8" gate="1" pin="A"/>
<pinref part="U$2" gate="V2" pin="1"/>
</segment>
</net>
</nets>
</sheet>
</sheets>
<errors>
<approved hash="113,1,124.356,92.606,FRAME1,,,,,"/>
</errors>
</schematic>
</drawing>
</eagle>
